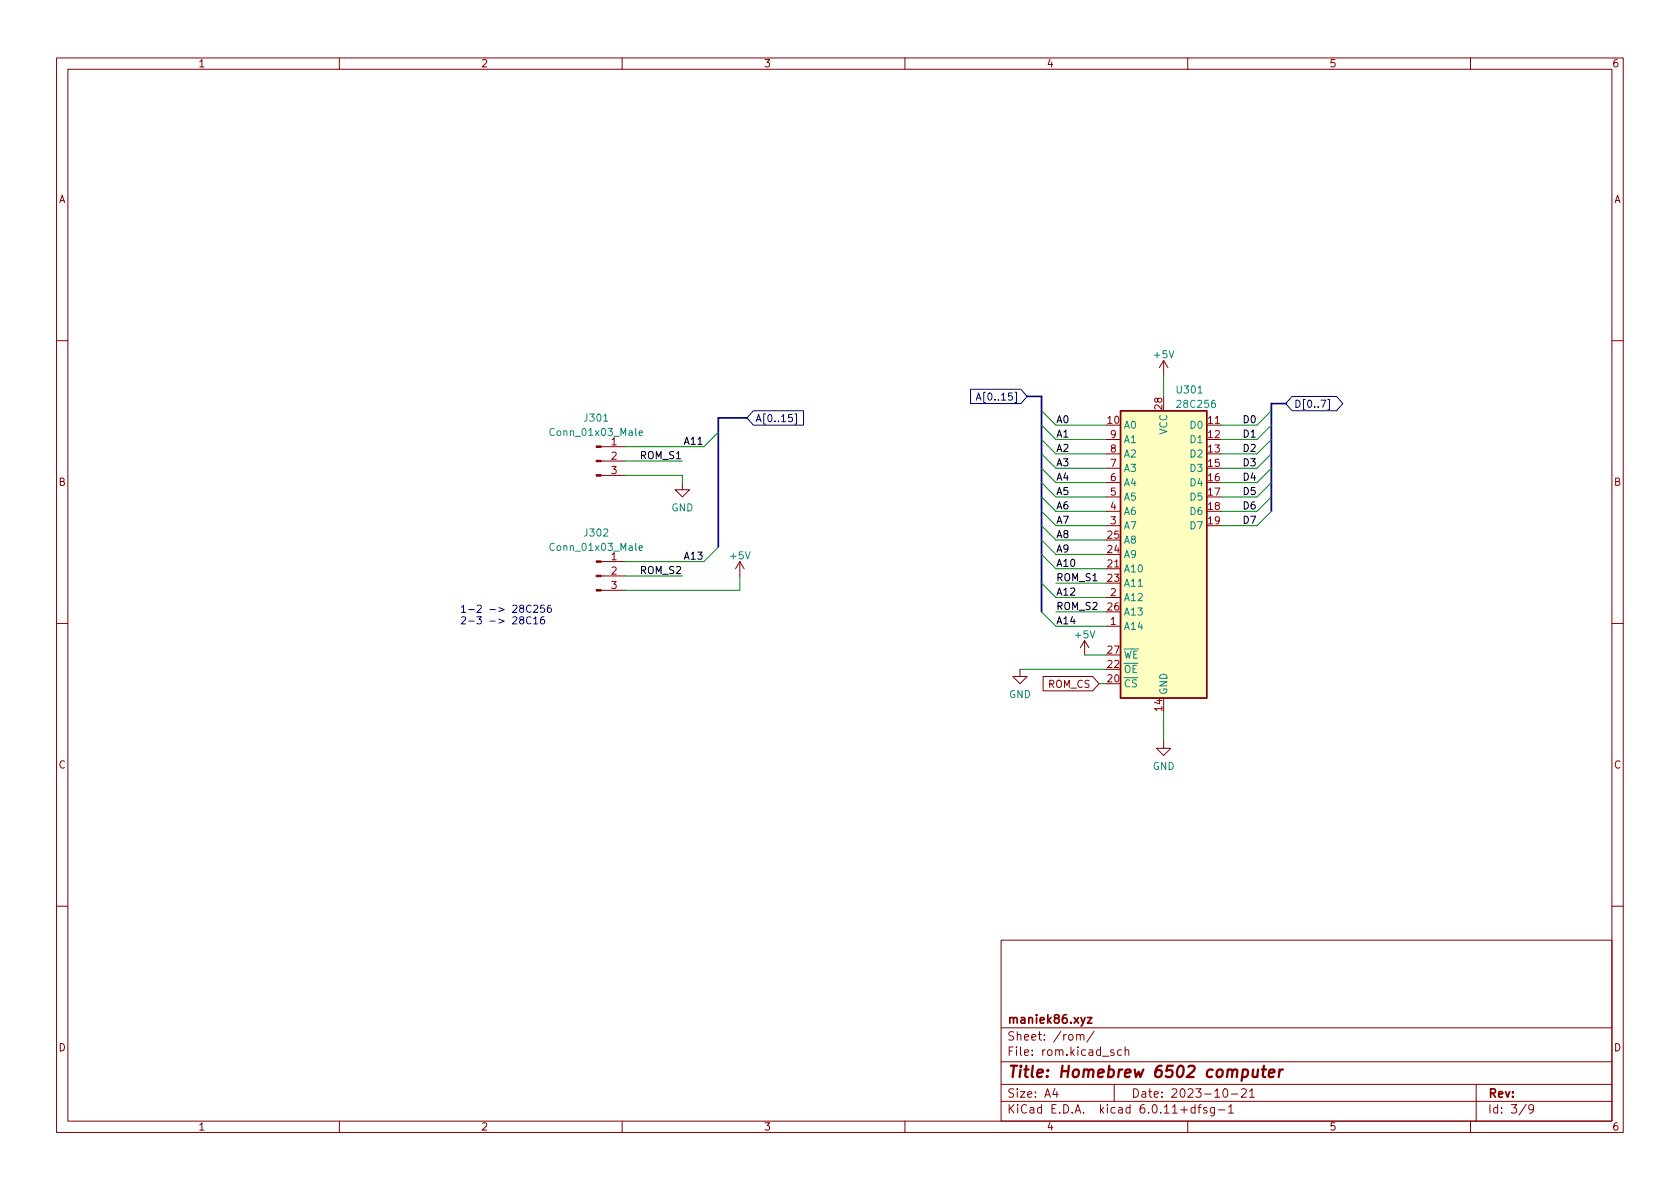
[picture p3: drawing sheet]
<svg xmlns="http://www.w3.org/2000/svg" width="297mm" height="210mm" viewBox="0 0 297 210" stroke-linecap="round" stroke-linejoin="round" font-family="sans-serif">
<g fill="none" stroke="#840000" stroke-width=".18">
<path d="M10 10.2h277v190.1h-277zM12 12.2h273v186.1h-273zM60 10.2v2M110 10.2v2M160 10.2v2M210 10.2v2M260 10.2v2M10 60.2h2M106.3 79h4.2M195.6 75.2h2.5M195.6 77.7h2.5M205.7 63.7v2.6"/>
<path d="M205.7 70.1v2.5M205.7 63.7l-.7 1.3M205.7 63.7l.8 1.3M213.4 75.2h2.5M213.4 77.7h2.5M214.9 74.9h.7M285 60.2h2M106.3 99.3h4.2M106.3 84.1h4.2M106.3 81.5h4.2M120.6 85.3v1.3h1.3l-1.3 1.3-1.2-1.3h1.2M130.8 99.3l-.8 1.3"/>
<path d="M130.8 99.3v2.5M130.8 99.3l.8 1.3M195.6 80.3h2.5M195.6 82.8h2.5M195.6 85.3h2.5M195.6 87.9h2.5M195.6 90.4h2.5M195.6 93h2.5M195.6 98h2.5M195.6 95.5h2.5M213.4 80.3h2.5M213.4 82.8h2.5"/>
<path d="M213.4 85.3h2.5M213.4 87.9h2.5M213.4 90.4h2.5M213.4 93h2.5M10 110.2h2M106.3 104.4h4.2M106.3 101.8h4.2M180.3 118.4v1.2h1.3l-1.3 1.3-1.2-1.3h1.2M184.4 119.6h8.8l1.1 1.3-1.1 1.3h-8.8zM191.8 113.3l-.8 1.2M191.8 113.3v2.5M191.8 113.3l.7 1.2"/>
<path d="M195.6 110.7h2.5M195.6 105.7h2.5M195.6 100.6h2.5M195.6 118.4h2.5M195.6 103.1h2.5M195.6 108.2h2.5M195.6 115.8h2.5M197.1 100.3h.7M285 110.2h2M195.6 120.9h2.5M205.7 131.1v1.2h1.3l-1.3 1.3-1.2-1.3h1.2M205.7 123.4v2.6"/>
<path d="M10 160.2h2M177 166.3h108v32h-108zM285 160.2h2M60 198.3v2M110 198.3v2M160 198.3v2M177 194.8h108M177 191.8h108M177 187.8h108M177 181.8h108M182.5 186.5v.1M182.5 185.7v.1"/>
<path d="M184.6 183.8v.1M184.6 183v.1M193.4 182.4l-1.3 1.9M197 191.8v3M198.9 185.8l.2-.2 .4 .1 .1 .9M198.9 185.1v1.5M210 198.3v2M215.4 196.3h1.2M217.2 195.8l.4-.5v1.5M217.2 196.8h.9M217.7 193.5h1.2M219.5 192.7l.6-.2 .2 .2 .1 .3-1 1h1"/>
<path d="M220.9 193l.5-.5v1.5M220.9 194h.9M260 198.3v2M261 191.8v6.5M271.2 196l-.3 .3h-.3l-.3-.3 .1-.6 .5-.1 .2 .2a.99 .99 0 0 1-.4 1.3h-.3"/>
</g>
<path d="M192.3 179.9h.8l-.8 1h.8" fill="none" stroke="#840000" stroke-width=".3"/>
<g fill="none" stroke="#008484" stroke-width=".18">
<path d="M106.7 74.5h.8M112.4 75.8v1l.2 .2M113 76.6l.6-.1-.1-.3h-.3l-.2 .2 .1 .6h.4M206.7 62l.4 1.3 .5-1.3M211.8 69.5h.8M214.8 70.8h-.4a.86 .86 0 0 0 0 1.2l.5-.1v-.4l-.2-.2h-.3l-.2 .2M106.7 93.7l.5-.2 .3 .4-.8 .9h.8M112.4 96.1v1.1l.2 .1M113 96.9l.6-.1-.1-.2-.3-.1-.2 .2 .1 .6h.4M131.8 97.6l.4 1.2 .4-1.2M192.7 111.5l.5 1.3 .4-1.3M198.7 114.8h2.6"/>
<path d="M199.7 120.3a.6 .6 0 0 0-.8 .4 .6 .6 0 0 0 .6 .8l.2-.1M200.9 120.3l-.4-.1-.2 .1v.4l.5 .2 .1 .3-.2 .3-.5-.1"/>
</g>
<path d="M198.1 72.6h15.3v50.8h-15.3z" fill="#ffffc2" stroke="#ffffc2" stroke-width=".18"/>
<path d="M198.1 72.6h15.3v50.8h-15.3z" fill="none" stroke="#840000" stroke-width=".25"/>
<g fill="#840000" stroke="#840000" stroke-width=".18">
<path d="M105.4 104.3h.9v.2h-.9z"/>
<path d="M105.4 101.7h.9v.3h-.9z"/>
<path d="M105.4 99.2h.9v.2h-.9z"/>
<path d="M105.4 83.9h.9v.3h-.9z"/>
<path d="M105.4 81.4h.9v.3h-.9z"/>
<path d="M105.4 78.9h.9v.2h-.9z"/>
</g>
<path d="M133.2 72.6h8.9v2.6h-8.9l-1.1-1.3zM140.1 73.3h-.6l-.1 .6 .2-.1h.4l.1 .2v.5l-.2 .1-.5-.1M140.5 73.2h.3v1.8h-.3M171.6 68.8h8.9l1.1 1.3-1.1 1.3h-8.9zM179 69.5h-.6l-.1 .6 .2-.1h.4l.1 .2v.4l-.2 .2-.5-.2M179.4 69.4h.3v1.8h-.3M228.4 70.1h7.9l1.1 1.3-1.1 1.2h-7.9l-1.1-1.2zM234.8 70.6h.3v1.9h-.3" fill="none" stroke="#000084" stroke-width=".18"/>
<path d="M84.3 109.1h.8l-.4 .4 .3 .2v.5l-.1 .1-.6-.1M84.4 107.1l.5-.1 .2 .4-.8 .9h.8M86.6 107.8h1M86.6 109.8h1M88.2 107.4l1 .4-1 .4M88.2 109.5l1 .3-1 .4M97.4 107l-.4 .1a.85 .85 0 0 0 0 1.2l.4-.1 .1-.5-.2-.2h-.3l-.2 .2" fill="none" stroke="#0000c2" stroke-width=".18"/>
<path d="M132.1 73.9h-5.1v22.9M181.6 70.1h2.5v38.1M227.3 71.4h-2.5v19" fill="none" stroke="#000084" stroke-width=".3"/>
<g fill="none" stroke="#008400" stroke-width=".18">
<path d="M127 76.4l-2.5 2.6h-14M184.1 77.7l2.6 2.6h8.9M184.1 72.6l2.6 2.6h8.9M184.1 75.2l2.6 2.5h8.9M205.7 66.3v3.8M224.8 77.7l-2.6 2.6h-6.3M224.8 72.6l-2.6 2.6h-6.3M224.8 75.2l-2.6 2.5h-6.3M110.5 84.1h10.1v1.2M110.5 81.5h10.1M127 96.8l-2.5 2.5h-14M184.1 87.9l2.6 2.5h8.9"/>
<path d="M184.1 93l2.6 2.5h8.9M184.1 82.8l2.6 2.5h8.9M184.1 95.5l2.6 2.5h8.9M184.1 80.3l2.6 2.5h8.9M184.1 98l2.6 2.6h8.9M184.1 85.3l2.6 2.6h8.9M184.1 90.4l2.6 2.6h8.9M224.8 87.9l-2.6 2.5h-6.3M224.8 82.8l-2.6 2.5h-6.3M224.8 80.3l-2.6 2.5h-6.3M224.8 85.3l-2.6 2.6h-6.3M224.8 90.4l-2.6 2.6h-6.3"/>
<path d="M110.5 101.8h10.1M130.8 101.8v2.6h-20.3M180.3 118.4h15.3M184.1 108.2l2.6 2.5h8.9M184.1 103.1l2.6 2.6h8.9M186.7 108.2h8.9M186.7 103.1h8.9M191.8 115.8h3.8M194.3 120.9h1.3M205.7 126v5.1"/>
</g>
<g font-size="2.8" fill="#840000">
<text x="178" y="191.2">Title:</text>
<text x="187.3" y="191.2">Homebrew</text>
<text x="204.3" y="191.2">6502</text>
<text x="213.9" y="191.2">computer</text>
</g>
<g font-size="2.1" fill="#840000">
<text x="178" y="184.5">Sheet:</text>
<text x="178" y="181.5">maniek86.xyz</text>
<text x="186.2" y="184.5">/rom/</text>
<text x="178" y="187.2">File:</text>
<text x="184.4" y="187.2">rom.kicad_sch</text>
<text x="178" y="197.4">KiCad</text>
<text x="178" y="194.6">Size:</text>
<text x="184.7" y="194.6">A4</text>
<text x="185.7" y="197.4">E.D.A.</text>
<text x="194.6" y="197.4">kicad</text>
<text x="200" y="194.6">Date:</text>
<text x="201.8" y="197.4">6.0.11+dfsg-1</text>
<text x="207" y="194.6">2023-10-21</text>
<text x="263" y="194.6">Rev:</text>
<text x="263" y="197.4">Id:</text>
<text x="267.1" y="197.4">3/9</text>
</g>
<g font-size="1.8" fill="#840000">
<text x="35" y="12.3">1</text>
<text x="85" y="12.3">2</text>
<text x="135" y="12.3">3</text>
<text x="185" y="12.3">4</text>
<text x="235" y="12.3">5</text>
<text x="285" y="12.3">6</text>
<text x="10.4" y="36.3">A</text>
<text x="285.4" y="36.3">A</text>
<text x="195.6" y="74.9">10</text>
<text x="196.2" y="77.5">9</text>
<text x="205.5" y="72.7" transform="rotate(-90 205.5 72.7)">28</text>
<text x="213.3" y="74.9">11</text>
<text x="213.3" y="77.5">12</text>
<text x="107.9" y="78.7">1</text>
<text x="107.9" y="81.3">2</text>
<text x="107.9" y="83.8">3</text>
<text x="196.2" y="82.5">7</text>
<text x="196.2" y="80">8</text>
<text x="213.3" y="80">13</text>
<text x="213.3" y="82.5">15</text>
<text x="10.3" y="86.3">B</text>
<text x="196.2" y="87.6">5</text>
<text x="196.2" y="85.1">6</text>
<text x="213.3" y="85.1">16</text>
<text x="213.3" y="87.6">17</text>
<text x="285.3" y="86.3">B</text>
<text x="195.6" y="95.2">25</text>
<text x="196.2" y="92.7">3</text>
<text x="196.2" y="90.2">4</text>
<text x="213.3" y="90.2">18</text>
<text x="213.3" y="92.7">19</text>
<text x="107.9" y="99.1">1</text>
<text x="107.9" y="101.6">2</text>
<text x="195.6" y="100.3">21</text>
<text x="195.6" y="97.8">24</text>
<text x="107.9" y="104.1">3</text>
<text x="195.6" y="102.9">23</text>
<text x="195.6" y="107.9">26</text>
<text x="196.2" y="105.4">2</text>
<text x="196.2" y="110.5">1</text>
<text x="195.6" y="118.1">22</text>
<text x="195.6" y="115.6">27</text>
<text x="185.2" y="122">ROM_CS</text>
<text x="195.6" y="120.6">20</text>
<text x="205.5" y="126" transform="rotate(-90 205.5 126)">14</text>
<text x="10.3" y="136.3">C</text>
<text x="285.3" y="136.3">C</text>
<text x="10.3" y="186.3">D</text>
<text x="285.3" y="186.3">D</text>
<text x="35" y="200.3">1</text>
<text x="85" y="200.3">2</text>
<text x="135" y="200.3">3</text>
<text x="185" y="200.3">4</text>
<text x="235" y="200.3">5</text>
<text x="285" y="200.3">6</text>
</g>
<g font-size="1.8" fill="#008484">
<text x="203.7" y="63.7">+5V</text>
<text x="207.8" y="70">U301</text>
<text x="96.9" y="77.5">Conn_01x03_Male</text>
<text x="103" y="74.9">J301</text>
<text x="198.6" y="76.2">A0</text>
<text x="206.8" y="76.9" transform="rotate(-90 206.8 76.9)">VCC</text>
<text x="207.8" y="72.5">28C256</text>
<text x="210.2" y="76.2">D0</text>
<text x="198.6" y="83.8">A3</text>
<text x="198.6" y="81.3">A2</text>
<text x="198.6" y="78.7">A1</text>
<text x="210.2" y="78.7">D1</text>
<text x="210.2" y="81.3">D2</text>
<text x="210.2" y="83.8">D3</text>
<text x="198.6" y="88.9">A5</text>
<text x="198.6" y="86.4">A4</text>
<text x="210.2" y="86.4">D4</text>
<text x="210.2" y="88.9">D5</text>
<text x="103" y="95.3">J302</text>
<text x="118.6" y="90.8">GND</text>
<text x="198.6" y="94">A7</text>
<text x="198.6" y="91.4">A6</text>
<text x="210.2" y="91.4">D6</text>
<text x="210.2" y="94">D7</text>
<text x="96.9" y="97.8">Conn_01x03_Male</text>
<text x="128.8" y="99.3">+5V</text>
<text x="198.6" y="101.6">A10</text>
<text x="198.6" y="99.1">A9</text>
<text x="198.6" y="96.5">A8</text>
<text x="198.6" y="106.7">A12</text>
<text x="198.6" y="104.1">A11</text>
<text x="189.8" y="113.3">+5V</text>
<text x="198.6" y="111.8">A14</text>
<text x="198.6" y="109.2">A13</text>
<text x="198.6" y="119.4">~{OE}</text>
<text x="198.6" y="116.8">~{WE}</text>
<text x="178.3" y="123.8">GND</text>
<text x="206.8" y="122.9" transform="rotate(-90 206.8 122.9)">GND</text>
<text x="203.7" y="136.5">GND</text>
</g>
<g font-size="1.8" fill="#000084">
<text x="172.4" y="71.2">A[0..15]</text>
<text x="133.5" y="75">A[0..15]</text>
<text x="228.8" y="72.5">D[0..7]</text>
</g>
<g font-size="1.8">
<text x="186.7" y="77.4">A1</text>
<text x="186.7" y="74.8">A0</text>
<text x="219.6" y="77.4">D1</text>
<text x="219.6" y="74.8">D0</text>
<text x="113.1" y="81.2">ROM_S1</text>
<text x="120.8" y="78.6">A11</text>
<text x="186.7" y="82.4">A3</text>
<text x="186.7" y="79.9">A2</text>
<text x="219.6" y="79.9">D2</text>
<text x="219.6" y="82.4">D3</text>
<text x="186.7" y="85">A4</text>
<text x="186.7" y="87.5">A5</text>
<text x="219.6" y="85">D4</text>
<text x="219.6" y="87.5">D5</text>
<text x="186.7" y="90.1">A6</text>
<text x="186.7" y="92.6">A7</text>
<text x="186.7" y="95.1">A8</text>
<text x="219.6" y="92.6">D7</text>
<text x="219.6" y="90.1">D6</text>
<text x="113.1" y="101.5">ROM_S2</text>
<text x="120.8" y="99">A13</text>
<text x="186.7" y="97.7">A9</text>
<text x="186.7" y="100.2">A10</text>
<text x="186.7" y="107.8">ROM_S2</text>
<text x="186.7" y="102.8">ROM_S1</text>
<text x="186.7" y="105.3">A12</text>
<text x="186.7" y="110.4">A14</text>
</g>
<g font-size="1.8" fill="#0000c2">
<text x="81.3" y="108.3">1-2</text>
<text x="81.3" y="110.4">2-3</text>
<text x="90.7" y="108.3">28C256</text>
<text x="90.7" y="110.4">28C16</text>
</g>
</svg>
